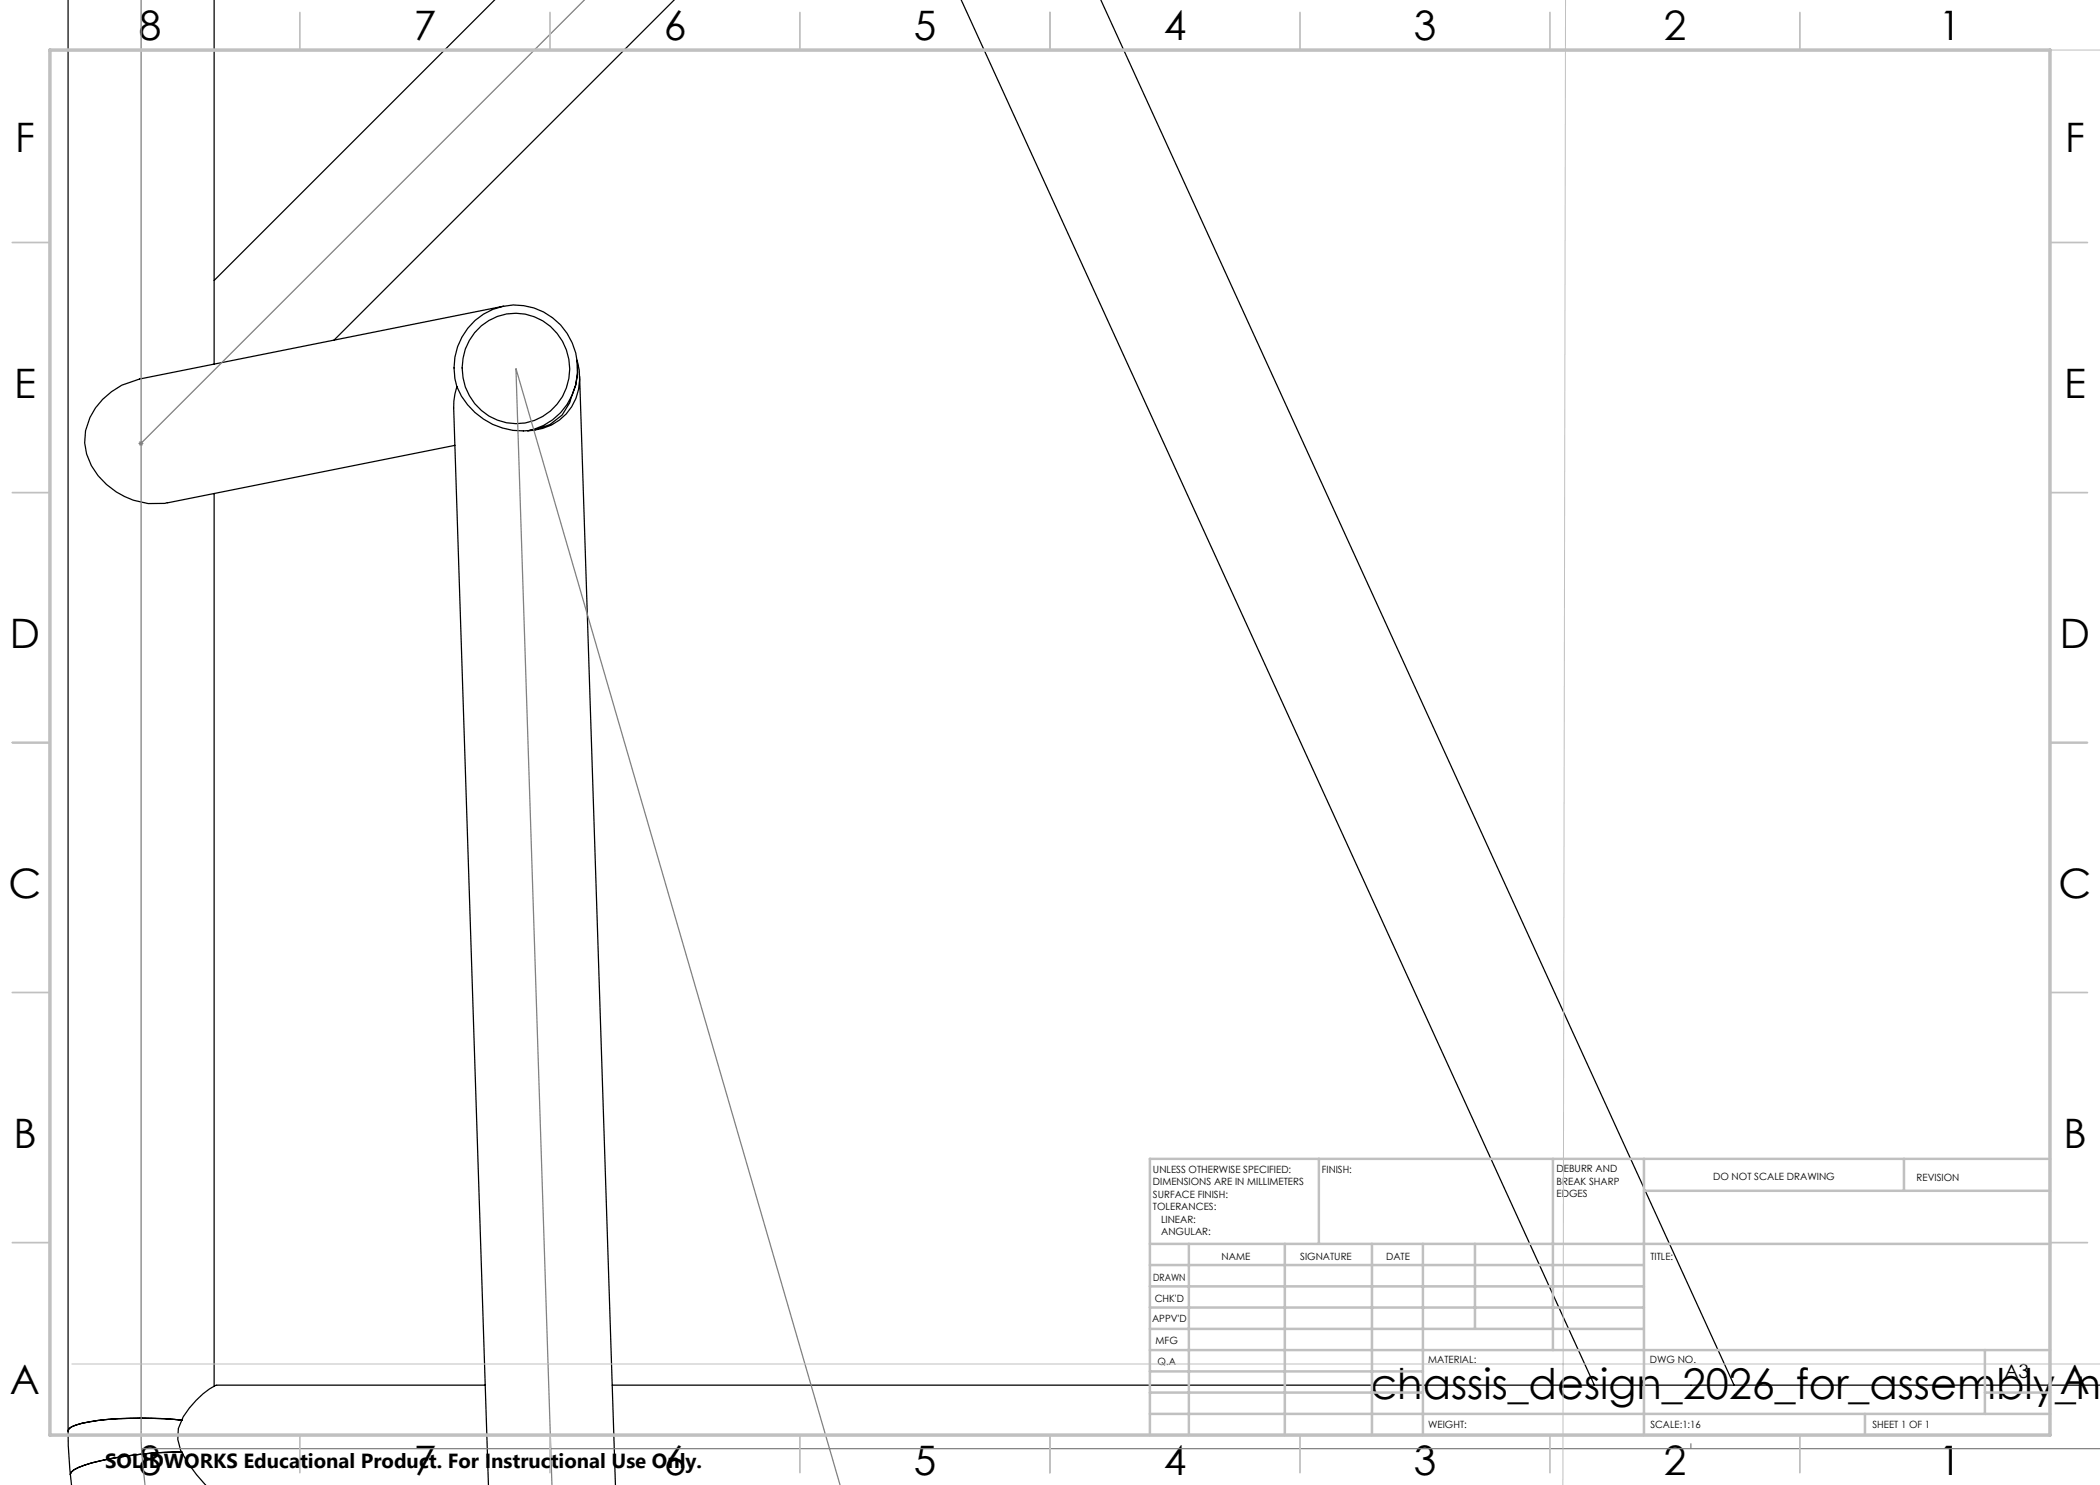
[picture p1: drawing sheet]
<svg xmlns="http://www.w3.org/2000/svg" width="420mm" height="297mm" viewBox="0 0 420 297" stroke-linecap="round" stroke-linejoin="round" font-family="sans-serif">
<g fill="none" stroke="#000" stroke-width=".25">
<path d="M13.6 -.1v286.3M42.8 0v72.8M99 0l-56.2 56.1M134.9 0l-68.1 68M192.2 0l126.7 277M220.1 -.1l126.7 277.1M91.4 77.3a14.2 14.2 0 0 0 18.9 7.7 10.7 10.7 0 0 0 5.1-12.9l.1 2.4-.4 2.5-1.2 3.5a9.3 9.3 0 0 1-8 5.6M91.4 77.3a12.3 12.3 0 0 0-.7 4.3l7 215.5M91.4 77.3a12.4 12.4 0 0 1 4.5-13.9 12.4 12.4 0 0 1 14.6 .2 12.7 12.7 0 0 1 4.8 12.9 12.7 12.7 0 0 1-9.7 9.7M96.3 65.2a10.9 10.9 0 0 1 12.4-.9 10.9 10.9 0 0 1 5.1 11.4 10.7 10.7 0 0 1-10.7 9 10.7 10.7 0 0 1-10.5-9.2 11 11 0 0 1 3.7-10.3zM100.7 61.2l-72.8 14.6a13.9 13.9 0 0 0-10.8 10.3 11.4 11.4 0 0 0 4.2 10.8 14.4 14.4 0 0 0 12.1 3.6M115.9 75.2l7.2 221.9"/>
<path d="M42.8 98.7v178.6M91 89.1l-57.5 11.5M97 277l-53.7 .1a15 15 0 0 0-7.6 8.6l-.1 2.2 .5 2.2 1.3 2.2 1.9 2.6 1.9 2.2M122.4 277h297.6M13.6 286.2l.1 2.9 .4 5.8M14.1 294.9l.2 2.2M36.4 290.4a70.8 70.8 0 0 0-19.5 2.6l-2.1 1-.5 .4-.2 .5M36.4 284.1a71.3 71.3 0 0 0-20 .6l-2.1 .7-.5 .3-.2 .5M36.4 284.1a71.5 71.5 0 0 0-20 .6l-2.1 .7-.5 .3-.2 .5"/>
</g>
<path d="M27.7 88.7h1M27.8 88.3l.7 .7M28.2 88.2v1M28.5 88.3l-.7 .7" fill="none" stroke="#808080" stroke-width=".2"/>
<path d="M28.2 -.1v288l.3 4.5 .5 4.7M116.9 0l-88.7 88.7M28.3 289.7h391.7M168 297.1l-64.8-223.4 7.2 223.4M338.2 288.7v1" fill="none" stroke="#808080" stroke-width=".25"/>
<path d="M313.1 0l-.5 297.1M10 10h410M14.4 272.8h405.6" fill="none" stroke="#c0c0c0" stroke-width=".2"/>
<g fill="none" stroke="#c0c0c0" stroke-width=".35">
<path d="M60 2.5v7.5M110 2.5v7.5M160 2.5v7.5M210 2.5v7.5M260 2.5v7.5M310 2.5v7.5M360 2.5v7.5M2.5 48.5h7.5M410 48.5h7.5M2.5 98.5h7.5M410 98.5h7.5M2.5 148.5h7.5"/>
<path d="M410 148.5h7.5M2.5 198.5h7.5M410 198.5h7.5M2.5 248.5h7.5M410 248.5h7.5M60 287v7.5M110 287v7.5M160 287v7.5M210 287v7.5M260 287v7.5M310 287v7.5M360 287v7.5"/>
</g>
<g fill="none" stroke="#c0c0c0" stroke-width=".5">
<path d="M263.8 231.8v17M310.6 231.8v38.2M328.8 231.8v55.2M328.8 238.2h81.2M380.8 231.8v6.4M410 231.8h-180v55.2M230 248.8h180M230 257.3h98.8M230 253h98.8M237.8 248.8v38.2M257 248.8v38.2M274.4 248.8v38.2"/>
<path d="M284.6 248.8v38.2M295 248.8v17M230 265.8h98.8M230 261.5h98.8M230 278.5h54.6M230 274.3h54.6M230 270h180M397 278.5h13M397 270v12.8M230 282.8h180M373 282.8v4.2"/>
</g>
<path d="M10 10h400v277h-400z" fill="none" stroke="#c0c0c0" stroke-width=".7"/>
<text font-size="8.5" x="274.1" y="279.7">chassis_design_2026_for_assembly_ne</text>
<g font-size="8.1">
<text x="27.7" y="8">8</text>
<text x="82.7" y="8">7</text>
<text x="132.7" y="8">6</text>
<text x="182.7" y="8">5</text>
<text x="232.7" y="8">4</text>
<text x="282.7" y="8">3</text>
<text x="332.7" y="8">2</text>
<text x="387.7" y="8">1</text>
<text x="3" y="30.4">F</text>
<text x="413" y="30.4">F</text>
<text x="2.8" y="79.6">E</text>
<text x="412.8" y="79.6">E</text>
<text x="2" y="129.6">D</text>
<text x="412" y="129.6">D</text>
<text x="1.7" y="179.6">C</text>
<text x="411.7" y="179.6">C</text>
<text x="2.7" y="229.6">B</text>
<text x="412.7" y="229.6">B</text>
<text x="2" y="278.9">A</text>
<text x="412" y="278.9">A</text>
<text x="27.7" y="295">8</text>
<text x="82.7" y="295">7</text>
<text x="132.7" y="295">6</text>
<text x="182.7" y="295">5</text>
<text x="232.7" y="295">4</text>
<text x="282.7" y="295">3</text>
<text x="332.7" y="295">2</text>
<text x="387.7" y="295">1</text>
</g>
<text font-size="4.1" x="21" y="293.7">SOLIDWORKS Educational Product. For Instructional Use Only.</text>
<text font-size="3.9" x="400.9" y="275.5">A3</text>
<g font-size="2">
<text x="230.6" y="234.6">UNLESS OTHERWISE SPECIFIED:</text>
<text x="230.6" y="237.1">DIMENSIONS ARE IN MILLIMETERS</text>
<text x="230.6" y="239.6">SURFACE FINISH:</text>
<text x="264.4" y="234.6">FINISH:</text>
<text x="311.3" y="234.5">DEBURR AND</text>
<text x="311.3" y="237">BREAK SHARP</text>
<text x="311.3" y="239.5">EDGES</text>
<text x="342.6" y="236">DO NOT SCALE DRAWING</text>
<text x="383.3" y="236.2">REVISION</text>
<text x="230.6" y="242.1">TOLERANCES:</text>
<text x="232.2" y="244.6">LINEAR:</text>
<text x="232.2" y="247.1">ANGULAR:</text>
<text x="244.3" y="252">NAME</text>
<text x="260" y="251.9">SIGNATURE</text>
<text x="277.2" y="251.9">DATE</text>
<text x="330.1" y="251.9">TITLE:</text>
<text x="230.6" y="256.1">DRAWN</text>
<text x="230.9" y="260.3">CHK'D</text>
<text x="230.4" y="264.4">APPV'D</text>
<text x="231.1" y="268.8">MFG</text>
<text x="231.5" y="273">Q.A</text>
<text x="285.6" y="272.5">MATERIAL:</text>
<text x="330" y="272.5">DWG NO.</text>
<text x="285.6" y="285.5">WEIGHT:</text>
<text x="330.1" y="285.6">SCALE:1:16</text>
<text x="374.5" y="285.6">SHEET 1 OF 1</text>
</g>
</svg>
